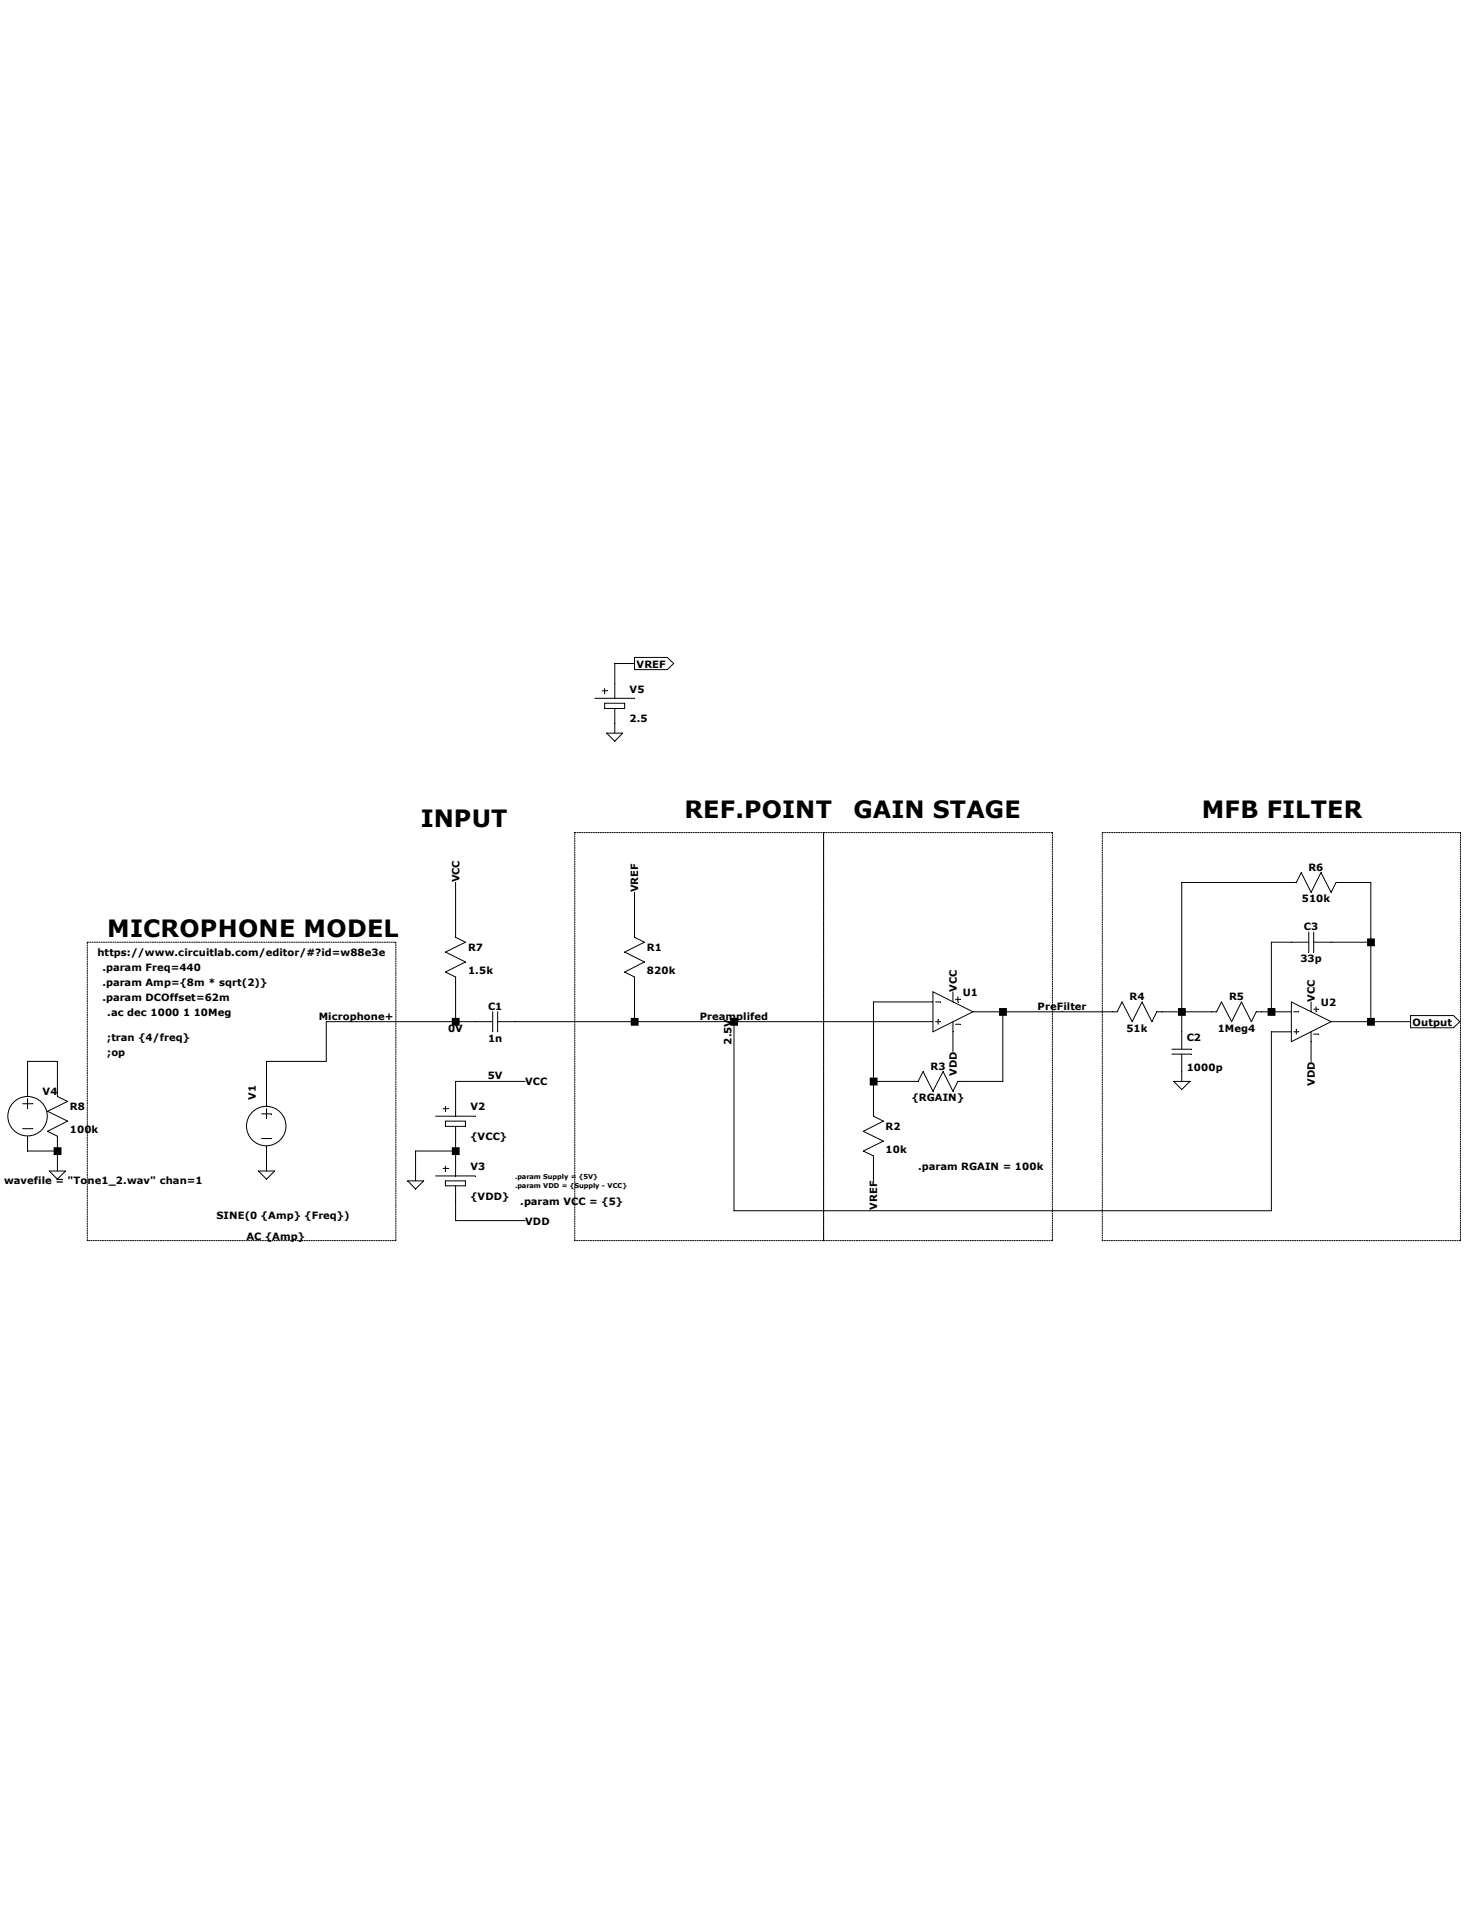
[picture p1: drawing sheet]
<svg xmlns="http://www.w3.org/2000/svg" width="216mm" height="279mm" viewBox="0 0 216 279" stroke-linecap="round" stroke-linejoin="round" font-family="sans-serif">
<g fill="none" stroke="#000" stroke-width=".15">
<path d="M92.6 96h4.8l.9 .9-.9 .8h-4.8zM92.6 96.9h-2.9v5M86.8 101.9h5.8M87.9 100.8h.7M88.3 102.7h2.9v.7h-2.9zM88.3 100.5v.7M88.6 107h2.3l-1.2 1.2zM89.7 103.4v3.6M12.7 137.5h45.1v43.6h-45.1zM66.5 128.8v8l1.4 .7-2.9 1.5 2.9 1.4-2.9 1.5 1.5 .7v6.5M83.9 121.5h69.7v59.6h-69.7zM92.6 130.3v6.5l1.5 .7-2.9 1.5 2.9 1.4-2.9 1.5 1.4 .7v6.5"/>
<path d="M120.2 121.5v59.6M160.9 121.5h52.3v59.6h-52.3zM191.1 137.5h-5.5v10.2M191.1 136.1v2.9M191.8 137.5h8.3M191.8 136.1v2.9M71.9 149.1h-24.3v5.8h-8.7v6.6M71.9 147.7v2.9M72.6 149.1h63.6M72.6 147.7v2.9M76.7 157.9h-10.2v5M107.1 149.1v27.6h78.5v-26.1h2.9"/>
<path d="M136.2 146.3h-8.7v16.6l1.4 .8-2.9 1.4 2.9 1.5-2.9 1.4 1.5 .7v3.7M136.2 144.8l5.8 2.9-5.8 2.9zM136.6 149.1h.7M136.6 146.3h.7M136.9 148.8v.7M139.1 144.8v1.5M139.1 149.1v4.4M139.5 145.9h.7M139.5 149.5h.7M139.8 145.5v.8M142 147.7h21.1l.7-1.4 1.5 2.8 1.4-2.8 1.4 2.8 .8-1.4h8.7l.7-1.4 1.5 2.8 1.4-2.8 1.5 2.8 .7-1.4h5.1M146.4 147.7v10.2h-6.6l-.7 1.4-1.4-2.9-1.5 2.9-1.5-2.9-.7 1.5h-6.5"/>
<path d="M171.1 153.2h2.8M171.1 153.9h2.8M171.3 157.9h2.4l-1.2 1.1zM172.5 153.9v4M188.5 146.3l5.8 2.8-5.8 3zM188.8 147.7h.8M188.8 150.6h.8M189.2 150.2v.8M191.4 146.3v1.4M191.4 150.6v4.3M191.8 147.3h.7M191.8 151h.7"/>
<path d="M192.1 147v.7M194.3 149.1h11.6M200.1 149.1v-20.3h-5.1l-.7 1.5-1.5-2.9-1.4 2.9-1.5-2.9-.7 1.4h-16.7v24.4M205.9 148.3h6.3l.9 .8-.9 .9h-6.3zM3.3 161.1h1.5M3.3 164.8h1.5M4 160.1v-5.2h4.4v5.2l1.5 .7-3 1.4 3 1.5-3 1.4 1.5 .8v5M4 160.4v1.4M4 165.9v2.1h4.4M7.2 170.9h2.4l-1.2 1.2zM37.7 170.9h2.4l-1.2 1.2zM38.2 162.6h1.4"/>
<path d="M38.2 166.2h1.4M38.9 161.8v1.5M38.9 167.3v3.6M59.5 172.4h2.3l-1.1 1.2zM63.6 162.9h5.8M63.6 171.7h5.8M64.7 161.8h.7M64.7 170.6h.7M65 163.7h2.9v.7h-2.9zM65 172.4h2.9v.7h-2.9zM65 161.5v.7M65 170.2v.7"/>
<path d="M66.5 164.4v7.3M66.5 173.1v5.1h10.2M66.5 168h-5.8v4.4"/>
<circle cx="4" cy="162.9" r="2.88"/>
<circle cx="38.9" cy="164.4" r="2.88"/>
</g>
<path d="M7.8 167.5h1.2v1.1h-1.2zM66 148.6h1.1v1.1h-1.1zM66 167.5h1.1v1.1h-1.1zM92.1 148.6h1.1v1.1h-1.1zM106.6 148.6h1.1v1.1h-1.1zM127 157.3h1.1v1.2h-1.1zM145.8 147.2h1.2v1.1h-1.2zM172 147.2h1.1v1.1h-1.1zM185 147.2h1.2v1.1h-1.2zM199.6 137h1.1v1.1h-1.1zM199.6 148.6h1.1v1.1h-1.1z" fill-rule="evenodd" fill="#000"/>
<g font-size="3.5">
<text x="99.9" y="119.3">REF.POINT</text>
<text x="124.6" y="119.3">GAIN STAGE</text>
<text x="175.4" y="119.3">MFB FILTER</text>
<text x="61.4" y="120.8">INPUT</text>
<text x="15.7" y="136.7">MICROPHONE MODEL</text>
</g>
<g font-size="1.5">
<text x="91.9" y="101.1">V5</text>
<text x="92.9" y="97.5">VREF</text>
<text x="91.9" y="105.5">2.5</text>
<text x="67.1" y="128.8" transform="rotate(-90 67.1 128.8)">VCC</text>
<text x="93.2" y="130.3" transform="rotate(-90 93.2 130.3)">VREF</text>
<text x="190" y="131.7">510k</text>
<text x="191" y="127.1">R6</text>
<text x="190.3" y="135.8">C3</text>
<text x="14.2" y="139.6">https://www.circuitlab.com/editor/#?id=w88e3e</text>
<text x="14.9" y="141.8">.param Freq=440</text>
<text x="14.9" y="143.9">.param Amp={8m * sqrt(2)}</text>
<text x="68.3" y="138.9">R7</text>
<text x="68.3" y="142.1">1.5k</text>
<text x="94.4" y="138.9">R1</text>
<text x="94.4" y="142.1">820k</text>
<text x="189.8" y="140.5">33p</text>
<text x="14.9" y="146.1">.param DCOffset=62m</text>
<text x="15.7" y="148.3">.ac dec 1000 1 10Meg</text>
<text x="46.5" y="148.8">Microphone+</text>
<text x="71.2" y="147.4">C1</text>
<text x="102.2" y="148.8">Preamplifed</text>
<text x="139.7" y="144.8" transform="rotate(-90 139.7 144.8)">VCC</text>
<text x="140.5" y="145.4">U1</text>
<text x="151.5" y="147.4">PreFilter</text>
<text x="164.9" y="146">R4</text>
<text x="179.4" y="146">R5</text>
<text x="191.9" y="146.3" transform="rotate(-90 191.9 146.3)">VCC</text>
<text x="192.8" y="146.9">U2</text>
<text x="206.2" y="149.7">Output</text>
<text x="15.7" y="151.9">;tran {4/freq}</text>
<text x="15.7" y="154.1">;op</text>
<text x="65.4" y="150.6">0V</text>
<text x="71.2" y="152.1">1n</text>
<text x="106.8" y="152.5" transform="rotate(-90 106.8 152.5)">2.5V</text>
<text x="164.4" y="150.6">51k</text>
<text x="173.2" y="151.9">C2</text>
<text x="177.8" y="150.6">1Meg4</text>
<text x="6.2" y="159.9">V4</text>
<text x="37.3" y="160.6" transform="rotate(-90 37.3 160.6)">V1</text>
<text x="71.2" y="157.6">5V</text>
<text x="76.7" y="158.5">VCC</text>
<text x="133.1" y="160.8">{RGAIN}</text>
<text x="135.8" y="156.1">R3</text>
<text x="139.7" y="157.1" transform="rotate(-90 139.7 157.1)">VDD</text>
<text x="173.2" y="156.3">1000p</text>
<text x="191.9" y="158.5" transform="rotate(-90 191.9 158.5)">VDD</text>
<text x="10.2" y="162.1">R8</text>
<text x="10.2" y="165.4">100k</text>
<text x="68.7" y="162.1">V2</text>
<text x="68.7" y="166.5">{VCC}</text>
<text x="129.3" y="165">R2</text>
<text x=".6" y="172.9">wavefile = &quot;Tone1_2.wav&quot; chan=1</text>
<text x="68.7" y="170.8">V3</text>
<text x="129.3" y="168.3">10k</text>
<text x="134" y="170.8">.param RGAIN = 100k</text>
<text x="31.6" y="177.9">SINE(0 {Amp} {Freq})</text>
<text x="68.7" y="175.2">{VDD}</text>
<text x="75.9" y="175.9">.param VCC = {5}</text>
<text x="76.7" y="178.8">VDD</text>
<text x="128.1" y="176.6" transform="rotate(-90 128.1 176.6)">VREF</text>
<text x="36" y="181.1">AC {Amp}</text>
</g>
<g font-size="1">
<text x="75.2" y="172">.param Supply = {5V}</text>
<text x="75.2" y="173.5">.param VDD = {Supply - VCC}</text>
</g>
</svg>
